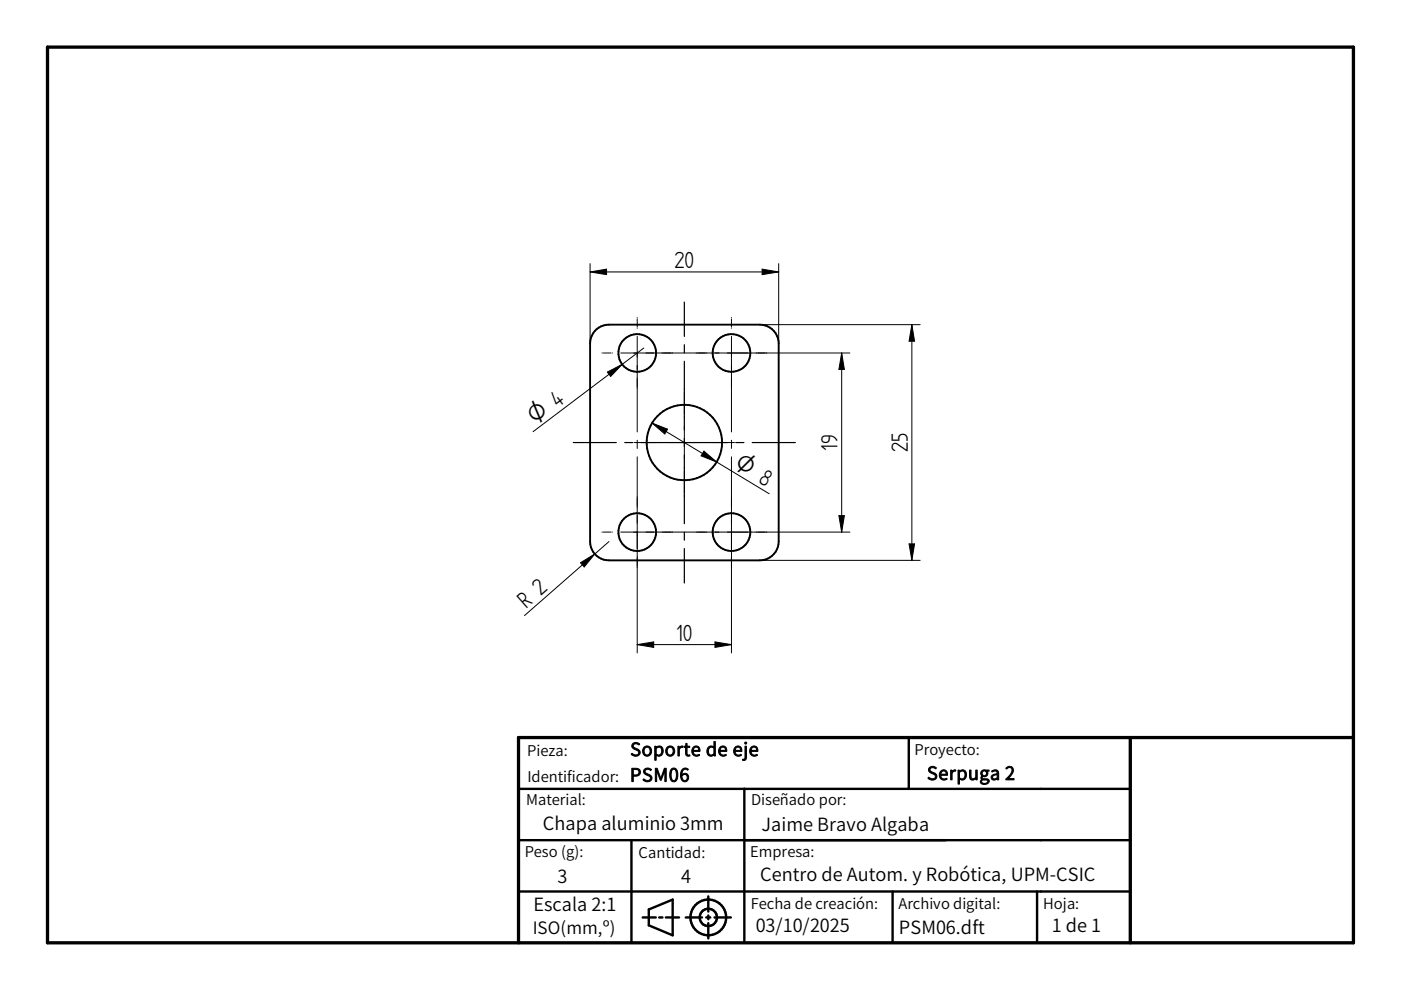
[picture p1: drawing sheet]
<svg xmlns="http://www.w3.org/2000/svg" width="297mm" height="210mm" viewBox="0 0 297 210" stroke-linecap="round" stroke-linejoin="round" font-family="sans-serif">
<path d="M10.1 10h276.9v189.9h-276.9zM239.6 156.4v43.5M287 156.4h-177.1v43.5" fill="none" stroke="#000" stroke-width=".7"/>
<g fill="none" stroke="#000" stroke-width=".51">
<path d="M192.7 156.4v10.9M109.9 167.3h129.7M109.9 178.1h129.7M133.9 178.1v21.8M157.8 167.3v32.6M109.9 189h129.7M136.3 194.5h2.7M137.6 192.8l5-2.1v7.6l-5-2.1zM139.8 194.5h.7M141.2 194.5h2.8M145.4 194.5h3.4M149.7 194.5h.9"/>
<path d="M150.2 190.1v3.2M150.2 194.1v.8M150.2 195.7v3.3M151.5 194.5h3.5M189.2 189v10.9M219.9 189v10.9"/>
<circle cx="150.2" cy="194.5" r="3.8"/>
<circle cx="150.2" cy="194.5" r="1.84"/>
</g>
<g fill="none" stroke="#000" stroke-width=".4">
<path d="M126.5 69.8a4 4 0 0 1 2.6-1h32a4 4 0 0 1 4 4v42a4 4 0 0 1-4 4h-32a4 4 0 0 1-4-4v-42a4.1 4.1 0 0 1 1.4-3z"/>
<circle cx="135.1" cy="74.8" r="4"/>
<circle cx="155.1" cy="74.8" r="4"/>
<circle cx="145.1" cy="93.8" r="8"/>
<circle cx="135.1" cy="112.8" r="4"/>
<circle cx="155.1" cy="112.8" r="4"/>
</g>
<g fill="none" stroke="#000" stroke-width=".21">
<path d="M125.1 55.9v16.9M125.1 57.7l3.5-.6v1.1zM125.1 57.7h40M161.6 57.1l3.5 .6-3.5 .5zM165.1 55.9v16.9M127.6 74.8h.1M127.9 74.8h1.6M128.8 78.9l3.1-1.6-2.4 2.5zM129.8 74.8h.1M131.6 74.8h48.6M135.1 67.3v.1M135.1 67.7v1.6"/>
<path d="M135.1 69.5v.1M135.1 71.3v20.3M136.5 73.8l-23.5 17.7M155.1 67.3v.1M155.1 67.7v1.6M155.1 69.5v.1M155.1 71.3v20.3M161.1 68.8h34M178.5 74.8v38M178.5 74.8l.5 3.5h-1.1zM193.3 68.8l.6 3.5h-1.2zM193.3 68.8v50"/>
<path d="M133.6 93.8h.3M134.5 93.8h4.5M135.1 93.3v1.8M135.1 96.9v41.5M138.3 89.7l3.2 1.3-.6 1zM138.3 89.7l24.8 15M139.6 93.8h.2M141.6 93.8h7M145.1 82.3v.3M145.1 83.2v4.5M145.1 88.3v.3M145.1 90.3v7"/>
<path d="M145.1 99.1v.2M145.1 99.9v4.6M149.2 95.7l2.8 2.3-3.3-1.4zM150.3 93.8h.3M151.2 93.8h4.5M155.1 93.3v1.8M155.1 96.9v41.5M156.3 93.8h.3M123.1 119.3l3-1.8-2.2 2.7zM127.6 112.8h.1M127.9 112.8h1.6M129.1 114.8l-17.9 15.7"/>
<path d="M129.8 112.8h.1M131.6 112.8h48.6M145.1 105v.3M161.1 118.8h34M177.9 109.3h1.1l-.5 3.5zM192.7 115.3h1.2l-.6 3.5zM135.1 136.7h20M135.1 136.7l3.5-.6v1.2zM151.6 136.1l3.5 .6-3.5 .6z"/>
</g>
<path d="M145.1 64.1v7.2M145.1 73.1v1.7M145.1 76.6v14.6M121.6 93.8h9.1M132.5 93.8h1.7M136 93.8h18.2M145.1 93v1.7M145.1 96.5v14.5M156 93.8h1.7M159.5 93.8h9.1M145.1 112.8v1.7M145.1 116.3v7.3" fill="none" stroke="#000" stroke-width=".25"/>
<path d="M125.1 57.7l3.5-.6v1.1zM161.6 57.1l3.5 .6-3.5 .5zM128.8 78.9l3.1-1.6-2.4 2.5zM178.5 74.8l.5 3.5h-1.1zM193.3 68.8l.6 3.5h-1.2zM138.3 89.7l3.2 1.3-.6 1zM149.2 95.7l2.8 2.3-3.3-1.4zM123.1 119.3l3-1.8-2.2 2.7zM177.9 109.3h1.1l-.5 3.5zM192.7 115.3h1.2l-.6 3.5zM135.1 136.7l3.5-.6v1.2zM151.6 136.1l3.5 .6-3.5 .6z" fill="#000"/>
<g font-size="5.6">
<text x="143" y="56.8">20</text>
<text x="177.6" y="95.6" transform="rotate(-90 177.6 95.6)">19</text>
<text x="192.5" y="95.9" transform="rotate(-90 192.5 95.9)">25</text>
<text x="111.6" y="129.1" transform="rotate(-41 111.6 129.1)">R 2</text>
<text x="143.3" y="135.8">10</text>
</g>
<g font-size="5.4">
<text x="113.5" y="90.1" transform="rotate(-37 113.5 90.1)">O 4</text>
<text x="155.4" y="99.1" transform="rotate(31 155.4 99.1)">O 8</text>
</g>
<g font-size="3.9">
<text x="133.6" y="160.3">Soporte de eje</text>
<text x="133.6" y="165.7">PSM06</text>
<text x="196.5" y="165.4">Serpuga 2</text>
<text x="115.1" y="176">Chapa aluminio 3mm</text>
<text x="161.4" y="176.1">Jaime Bravo Algaba</text>
<text x="118.2" y="187.2">3</text>
<text x="144.4" y="187.2">4</text>
<text x="161.2" y="186.8">Centro de Autom. y Robótica, UPM-CSIC</text>
<text x="113.1" y="193.3">Escala 2:1</text>
<text x="160.2" y="197.7">03/10/2025</text>
<text x="190.6" y="197.9">PSM06.dft</text>
<text x="223" y="197.6">1 de 1</text>
</g>
<text font-size="3.6" x="112.9" y="197.9">ISO(mm,º)</text>
<g font-size="3.1">
<text x="111.8" y="160.2">Pieza:</text>
<text x="193.9" y="160.1">Proyecto:</text>
<text x="111.8" y="165.7">Identificador:</text>
<text x="111.6" y="170.8">Material:</text>
<text x="159.3" y="170.8">Diseñado por:</text>
<text x="111.2" y="181.7">Peso (g):</text>
<text x="135.4" y="182">Cantidad:</text>
<text x="159" y="181.8">Empresa:</text>
<text x="159.2" y="192.7">Fecha de creación:</text>
<text x="190.5" y="192.7">Archivo digital:</text>
<text x="221.2" y="192.7">Hoja:</text>
</g>
</svg>
